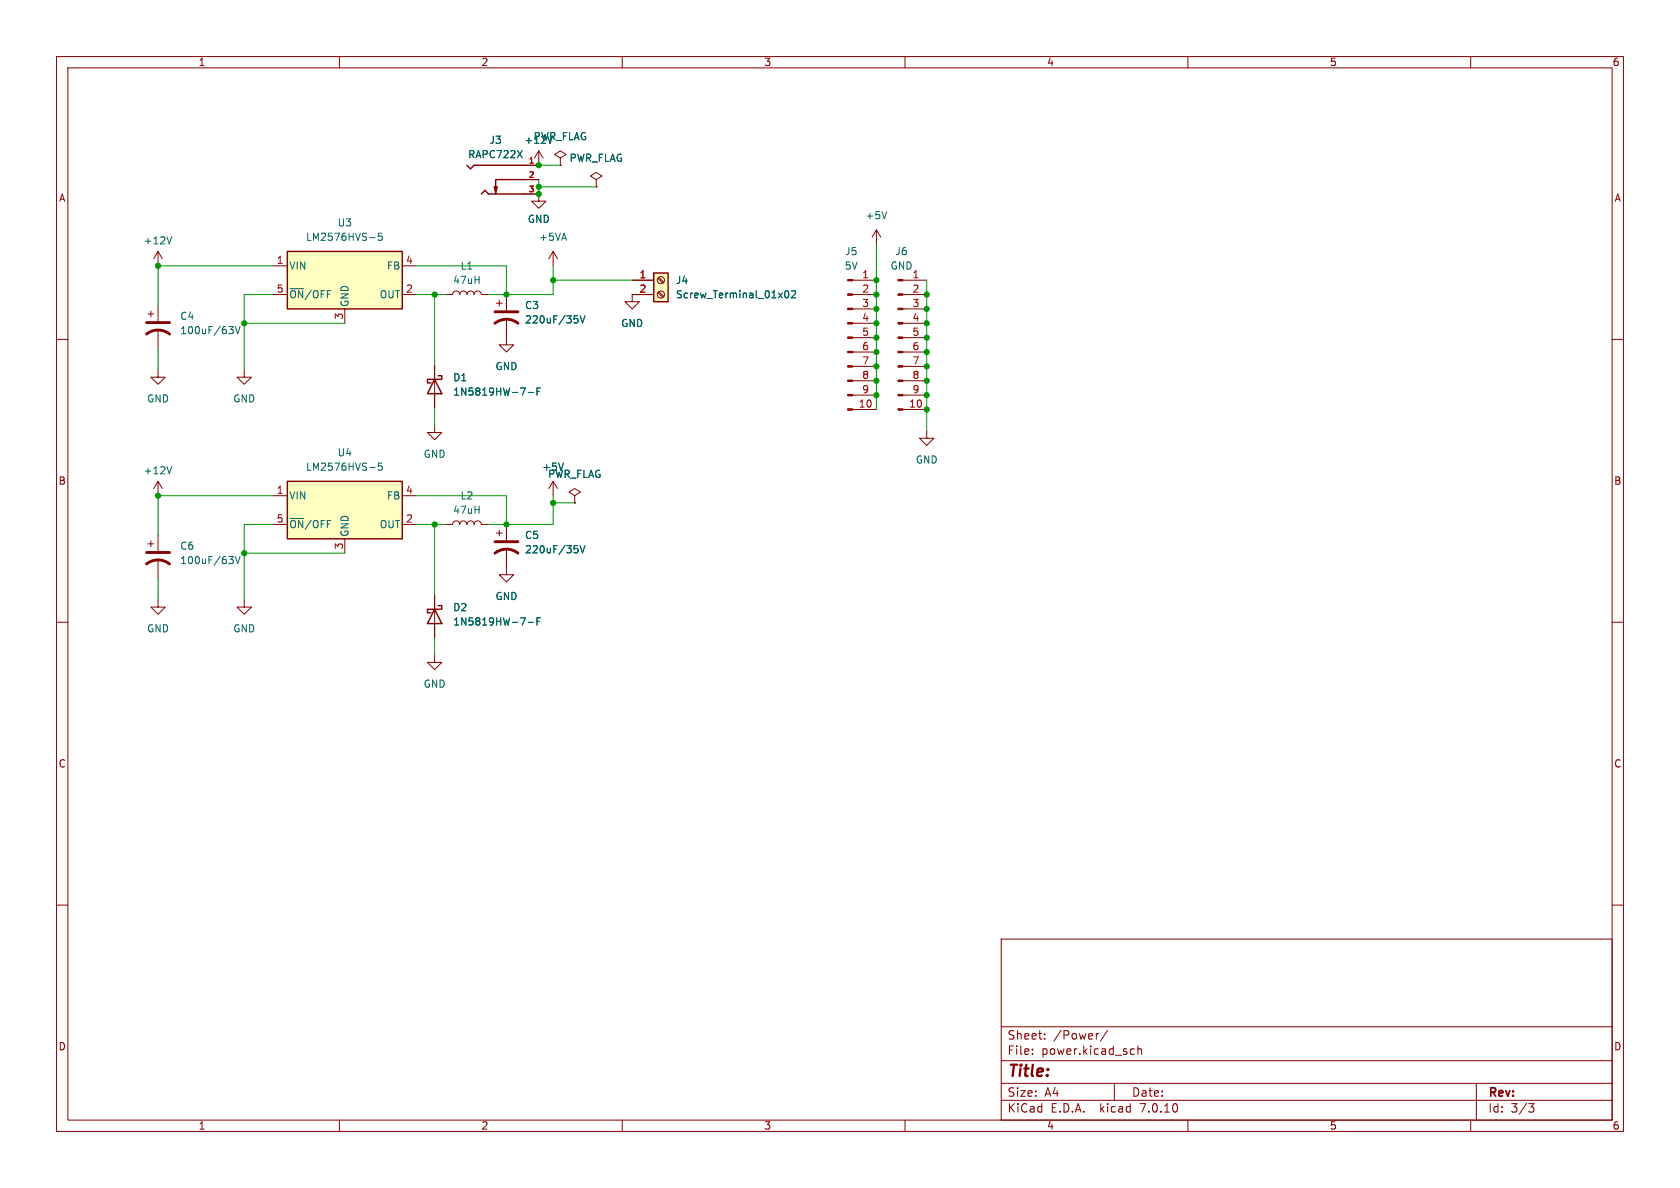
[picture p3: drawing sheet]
<svg xmlns="http://www.w3.org/2000/svg" width="297mm" height="210mm" viewBox="0 0 297 210" stroke-linecap="round" stroke-linejoin="round" font-family="sans-serif">
<g fill="none" stroke="#840000" stroke-width=".18">
<path d="M10 10h277v190h-277zM12 12h273v186h-273zM60 10v2M110 10v2M160 10v2M210 10v2M260 10v2M92.7 34.3h2.5v1.3h1.3l-1.3 1.2-1.2-1.2h1.2M92.7 31.8h2.5M95.2 26.7l-.7 1.2M95.2 26.7v2.5h-2.5M95.2 26.7l.8 1.2"/>
<path d="M99.1 27.9l1-.6-1-.6-1.1 .6 1.1 .6v1.3M99.1 29.2h.1M105.4 31.8l1-.7-1-.6-1 .6 1 .7v1.2M105.4 33h.1M10 60h2M26.2 55.5h1M26.7 55v1M27.9 44.5v2.5M27.9 54v2.8M27.9 58.3v3.3M27.9 44.5l-.7 1.2M27.9 44.5l.8 1.2"/>
<path d="M48.3 47h2.5M48.3 52.1h2.5M61 54.6v2.6M71.1 47h2.6M71.1 52.1h2.6M78.7 52.1h1.3a.64 .64 0 0 1 .6-.7 .64 .64 0 0 1 .7 .7 .64 .64 0 0 1 .6-.7 .64 .64 0 0 1 .6 .7 .64 .64 0 0 1 .7-.7 .64 .64 0 0 1 .6 .7 .64 .64 0 0 1 .7-.7 .64 .64 0 0 1 .6 .7h1.3M87.8 53.6h1M88.3 53.1v1M89.5 56.4v4.6h1.3l-1.3 1.2-1.2-1.2h1.2M89.5 52.1v2.8M97.8 44.5l-.8 1.2M97.8 44.5v2.5"/>
<path d="M97.8 44.5l.8 1.2M111.8 49.5h3.8M115.6 52.1h-3.8v1.2h1.2l-1.2 1.3-1.3-1.3h1.3M116.3 51.7l.9 .9M116.3 49.2l.9 .8M116.5 51.6l.8 .8M116.5 49l.8 .9M150.7 52.1h4.2M150.7 49.5h4.2M150.7 59.7h4.2M150.7 57.2h4.2M150.7 54.6h4.2"/>
<path d="M154.9 40.6l-.7 1.3M154.9 40.6v2.6M154.9 40.6l.8 1.3M159.6 52.1h4.2M159.6 49.5h4.2M159.6 59.7h4.2M159.6 57.2h4.2M159.6 54.6h4.2M285 60h2M27.9 65.4v1.3h1.3l-1.3 1.2-1.2-1.2h1.2M43.2 65.4v1.3h1.2l-1.2 1.2-1.3-1.2h1.3M76.8 75.2v1.3h1.3l-1.3 1.2-1.2-1.2h1.2"/>
<path d="M76.8 64.5v7.6M150.7 72.4h4.2M150.7 69.9h4.2M150.7 67.3h4.2M150.7 64.8h4.2M150.7 62.2h4.2M159.6 72.4h4.2M159.6 69.9h4.2M159.6 67.3h4.2M159.6 64.8h4.2M159.6 62.2h4.2M163.8 76.2v1.3h1.3l-1.3 1.2-1.2-1.2h1.2"/>
<path d="M26.2 96.1h1M26.7 95.6v1M27.9 85.1l-.7 1.3M27.9 85.1v2.5M27.9 94.6v2.8M27.9 98.9v3.3M27.9 85.1l.8 1.3M48.3 87.6h2.5M48.3 92.7h2.5M61 95.3v2.5M71.1 87.6h2.6M71.1 92.7h2.6"/>
<path d="M78.7 92.7h1.3a.64 .64 0 0 1 .6-.6 .64 .64 0 0 1 .7 .6 .64 .64 0 0 1 .6-.6 .64 .64 0 0 1 .6 .6 .64 .64 0 0 1 .7-.6 .64 .64 0 0 1 .6 .6 .64 .64 0 0 1 .7-.6 .64 .64 0 0 1 .6 .6h1.3M87.8 94.2h1M88.3 93.7v1M89.5 97v4.6h1.3l-1.3 1.3-1.2-1.3h1.2M89.5 92.7v2.8M97.8 85.1v2.5M97.8 85.1l-.8 1.3M97.8 85.1l.8 1.3M101.6 87.6l1-.6-1-.6-1 .6 1 .6v1.3M101.6 88.9h.1M10 110h2M27.9 106v1.3h1.3l-1.3 1.3-1.2-1.3h1.2"/>
<path d="M43.2 106v1.3h1.2l-1.2 1.3-1.3-1.3h1.3M76.8 115.8v1.3h1.3l-1.3 1.3-1.2-1.3h1.2M76.8 105.2v7.6M285 110h2M10 160h2M285 160h2M177 166h108v32h-108zM60 198v2M110 198v2M160 198v2M177 194.5h108M177 191.5h108"/>
<path d="M177 187.5h108M177 181.5h108M182.5 186.3v.1M182.5 185.5v.1M184.7 183.6v.1M184.7 182.8v.1M194.2 182.7l-.2 .1M195.8 182.1l-1.3 2M197 191.5v3M200.1 185.4l.4 .1M200.5 186.3l-.4 .1M201.2 185.5l.2-.1 .3 .1 .1 .9"/>
<path d="M201.2 184.9v1.5M210 198v2M260 198v2M261 191.5v6.5M270.2 195.1h1l-.5 .6 .4 .1 .1 .5-.3 .3h-.4"/>
<circle cx="116.8" cy="52.1" r=".63"/>
<circle cx="116.8" cy="49.5" r=".63"/>
</g>
<g fill="none" stroke="#006464" stroke-width=".18">
<path d="M91.5 26.6l.8 1.3M92.3 26.6l-.8 1.3M156.8 37.4l-.5 1.3M30.4 41.9l-.5 1.2M40.4 57.7h.8l-.4 .5M41 58.2l.2 .3v.3l-.2 .2M41.6 57.7l.4 1.3 .4-1.3M65.3 42h1M67.5 41.2h-.6v.6l.1-.1 .5 .1 .1 .1-.1 .5-.2 .1-.4-.1M101.5 55.8h.6M102 56.3l.2 .3v.3l-.2 .2M102.6 55.8l.4 1.3 .4-1.3"/>
<path d="M138.9 51.4h.1a.68 .68 0 0 1 .5 .6 .68 .68 0 0 1-.5 .6 .84 .84 0 0 1-.1-1.2zM139.9 51.5l.5-.1 .3 .3-.8 .9h.8M93.4 69.4h.9M94.9 69.2h.5M95.5 68.6h-.6v1.3M30.4 82.5l-.5 1.3M40.4 98.4h.8l-.4 .5M41 98.9l.2 .2v.3l-.2 .2M41.6 98.4l.4 1.2 .4-1.2M65.3 82.6h1M67.5 81.9h-.6v.6l.1-.2 .5 .1 .1 .2-.1 .4-.2 .1-.4-.1M99.6 81.9l-.4 1.2"/>
<path d="M101.5 96.5h.6M102 96.9l.2 .3v.3l-.2 .2M102.6 96.5l.4 1.2 .4-1.2M93.4 110h.9M94.9 109.8h.5M95.5 109.2h-.6v1.3"/>
</g>
<path d="M25.9 59.1a3.3 3.3 0 0 1 4.1 0M25.9 57h4.1M87.5 57.2a3.3 3.3 0 0 1 4.1 0M87.5 55.1h4.1M25.9 99.7a3.3 3.3 0 0 1 4.1 0M25.9 97.7h4.1M87.5 97.8a3.3 3.3 0 0 1 4.1 0M87.5 95.8h4.1" fill="none" stroke="#840000" stroke-width=".51"/>
<path d="M82.5 29.2l.7 .6 .6-.6h8.9M85.1 34.3l.6-.6 .7 .6h6.3M92.7 31.8h-5.1v2.5M50.8 44.5h20.3v10.1h-20.3zM115.6 48.3h2.5v5h-2.5zM76.8 67.1l1.3 2.5h-2.5zM77.5 66.4h.6v.7h-2.5v.6h.6M50.8 85.1h20.3v10.2h-20.3zM76.8 107.7l1.3 2.5h-2.5zM77.5 107.1h.6v.6h-2.5v.6h.6" fill="none" stroke="#840000" stroke-width=".25"/>
<path d="M87.4 33h.5l-.3 1z" fill="#840000" stroke="#840000" stroke-width=".25"/>
<g fill="#ffffc2" stroke="#ffffc2" stroke-width=".18">
<path d="M50.8 44.5h20.3v10.1h-20.3z"/>
<path d="M115.6 48.3h2.5v5h-2.5z"/>
<path d="M50.8 85.1h20.3v10.2h-20.3z"/>
</g>
<g fill="#840000" stroke="#840000" stroke-width=".18">
<path d="M158.7 72.3h.9v.2h-.9z"/>
<path d="M158.7 69.7h.9v.3h-.9z"/>
<path d="M158.7 67.2h.9v.2h-.9z"/>
<path d="M158.7 64.6h.9v.3h-.9z"/>
<path d="M158.7 62.1h.9v.3h-.9z"/>
<path d="M158.7 59.6h.9v.2h-.9z"/>
<path d="M158.7 57h.9v.3h-.9z"/>
<path d="M158.7 54.5h.9v.2h-.9z"/>
<path d="M158.7 51.9h.9v.3h-.9z"/>
<path d="M158.7 49.4h.9v.3h-.9z"/>
<path d="M149.9 72.3h.8v.2h-.8z"/>
<path d="M149.9 69.7h.8v.3h-.8z"/>
<path d="M149.9 67.2h.8v.2h-.8z"/>
<path d="M149.9 64.6h.8v.3h-.8z"/>
<path d="M149.9 62.1h.8v.3h-.8z"/>
<path d="M149.9 59.6h.8v.2h-.8z"/>
<path d="M149.9 57h.8v.3h-.8z"/>
<path d="M149.9 54.5h.8v.2h-.8z"/>
<path d="M149.9 51.9h.8v.3h-.8z"/>
<path d="M149.9 49.4h.8v.3h-.8z"/>
</g>
<g fill="none" stroke="#009600" stroke-width=".18">
<path d="M95.2 33h10.2M95.2 31.8v2.5M95.2 29.2h3.9M43.2 57.2h17.8M48.3 52.1h-5.1v13.3M48.3 47h-20.4v7M73.7 47h15.8v5.1M73.7 52.1h5M76.8 52.1v12.4M97.8 47v5.1h-11.4M97.8 49.5h14M154.9 43.2v29.2"/>
<path d="M163.8 49.5v26.7M27.9 61.6v3.8M76.8 72.1v3.1M43.2 97.8h17.8M48.3 92.7h-5.1v13.3M48.3 87.6h-20.4v7M73.7 92.7h5M73.7 87.6h15.8v5.1M76.8 92.7v12.5M97.8 87.6v5.1h-11.4M97.8 88.9h3.8M27.9 102.2v3.8"/>
<path d="M76.8 112.8v3"/>
</g>
<g fill="#009600" stroke="#009600" stroke-width=".18">
<circle cx="43.2" cy="57.2" r=".46"/>
<circle cx="43.2" cy="97.8" r=".46"/>
<circle cx="27.9" cy="87.6" r=".46"/>
<circle cx="27.9" cy="47" r=".46"/>
<circle cx="154.9" cy="57.2" r=".46"/>
<circle cx="154.9" cy="62.2" r=".46"/>
<circle cx="154.9" cy="64.8" r=".46"/>
<circle cx="154.9" cy="59.7" r=".46"/>
<circle cx="97.8" cy="49.5" r=".46"/>
<circle cx="95.2" cy="34.3" r=".46"/>
<circle cx="95.2" cy="33" r=".46"/>
<circle cx="95.2" cy="29.2" r=".46"/>
<circle cx="76.8" cy="92.7" r=".46"/>
<circle cx="89.5" cy="52.1" r=".46"/>
<circle cx="97.8" cy="88.9" r=".46"/>
<circle cx="89.5" cy="92.7" r=".46"/>
<circle cx="76.8" cy="52.1" r=".46"/>
<circle cx="154.9" cy="69.9" r=".46"/>
<circle cx="154.9" cy="67.3" r=".46"/>
<circle cx="163.8" cy="64.8" r=".46"/>
<circle cx="163.8" cy="62.2" r=".46"/>
<circle cx="163.8" cy="52.1" r=".46"/>
<circle cx="163.8" cy="54.6" r=".46"/>
<circle cx="163.8" cy="69.9" r=".46"/>
<circle cx="163.8" cy="67.3" r=".46"/>
<circle cx="163.8" cy="72.4" r=".46"/>
<circle cx="154.9" cy="52.1" r=".46"/>
<circle cx="154.9" cy="54.6" r=".46"/>
<circle cx="154.9" cy="49.5" r=".46"/>
<circle cx="163.8" cy="57.2" r=".46"/>
<circle cx="163.8" cy="59.7" r=".46"/>
</g>
<text font-size="2.8" fill="#840000" x="178" y="190.9">Title:</text>
<g font-size="2.1" fill="#840000">
<text x="178" y="184">Sheet:</text>
<text x="186.2" y="184">/Power/</text>
<text x="178" y="186.7">File:</text>
<text x="184.1" y="186.7">power.kicad_sch</text>
<text x="178" y="196.9">KiCad</text>
<text x="178" y="194.1">Size:</text>
<text x="184.7" y="194.1">A4</text>
<text x="185.7" y="196.9">E.D.A.</text>
<text x="194.6" y="196.9">kicad</text>
<text x="200" y="194.1">Date:</text>
<text x="201.8" y="196.9">7.0.10</text>
<text x="263" y="194.3">Rev:</text>
<text x="263" y="196.9">Id:</text>
<text x="267.1" y="196.9">3/3</text>
</g>
<g font-size="1.8" fill="#840000">
<text x="35" y="11.9">1</text>
<text x="85" y="11.9">2</text>
<text x="135" y="11.9">3</text>
<text x="185" y="11.9">4</text>
<text x="235" y="11.9">5</text>
<text x="285" y="11.9">6</text>
<text x="10.3" y="35.9">A</text>
<text x="285.3" y="35.9">A</text>
<text x="10.3" y="85.9">B</text>
<text x="285.3" y="85.9">B</text>
<text x="10.3" y="135.9">C</text>
<text x="285.3" y="135.9">C</text>
<text x="10.3" y="185.9">D</text>
<text x="285.3" y="185.9">D</text>
<text x="35" y="199.9">1</text>
<text x="85" y="199.9">2</text>
<text x="135" y="199.9">3</text>
<text x="185" y="199.9">4</text>
<text x="235" y="199.9">5</text>
<text x="285" y="199.9">6</text>
</g>
<g font-size="1.8" fill="#006464">
<text x="82.7" y="28.2">RAPC722X</text>
<text x="86.4" y="25.6">J3</text>
<text x="92.6" y="25.6">+12V</text>
<text x="94.2" y="25">PWR_FLAG</text>
<text x="100.6" y="28.8">PWR_FLAG</text>
<text x="59.6" y="40.2">U3</text>
<text x="93.2" y="39.6">GND</text>
<text x="152.9" y="39">+5V</text>
<text x="25.3" y="43.4">+12V</text>
<text x="51.1" y="47.9">VIN</text>
<text x="54" y="42.8">LM2576HVS-5</text>
<text x="68.3" y="47.9">FB</text>
<text x="81.3" y="47.9">L1</text>
<text x="95.2" y="42.8">+5VA</text>
<text x="149.2" y="47.9">5V</text>
<text x="149.3" y="45.3">J5</text>
<text x="157.3" y="47.9">GND</text>
<text x="158.2" y="45.3">J6</text>
<text x="51.1" y="52.9">~{ON}/OFF</text>
<text x="67" y="52.9">OUT</text>
<text x="80" y="50.4">47uH</text>
<text x="119.4" y="50.4">J4</text>
<text x="119.4" y="52.9">Screw_Terminal_01x02</text>
<text x="31.8" y="56.7">C4</text>
<text x="31.8" y="59.3">100uF/63V</text>
<text x="61.8" y="54.4" transform="rotate(-90 61.8 54.4)">GND</text>
<text x="92.7" y="54.8">C3</text>
<text x="92.7" y="57.4">220uF/35V</text>
<text x="109.7" y="58">GND</text>
<text x="87.5" y="65.6">GND</text>
<text x="25.9" y="71.3">GND</text>
<text x="41.1" y="71.3">GND</text>
<text x="80" y="67.6">D1</text>
<text x="80" y="70.1">1N5819HW-7-F</text>
<text x="54" y="83.4">LM2576HVS-5</text>
<text x="59.6" y="80.9">U4</text>
<text x="74.8" y="81.1">GND</text>
<text x="95.8" y="83.4">+5V</text>
<text x="161.8" y="82.1">GND</text>
<text x="25.3" y="84">+12V</text>
<text x="51.1" y="88.5">VIN</text>
<text x="68.3" y="88.5">FB</text>
<text x="81.3" y="88.5">L2</text>
<text x="96.8" y="84.7">PWR_FLAG</text>
<text x="51.1" y="93.6">~{ON}/OFF</text>
<text x="61.8" y="95" transform="rotate(-90 61.8 95)">GND</text>
<text x="67" y="93.6">OUT</text>
<text x="80" y="91">47uH</text>
<text x="92.7" y="95.5">C5</text>
<text x="31.8" y="97.4">C6</text>
<text x="31.8" y="99.9">100uF/63V</text>
<text x="92.7" y="98">220uF/35V</text>
<text x="87.5" y="106.3">GND</text>
<text x="25.9" y="112">GND</text>
<text x="41.1" y="112">GND</text>
<text x="80" y="108.2">D2</text>
<text x="80" y="110.8">1N5819HW-7-F</text>
<text x="74.8" y="121.8">GND</text>
</g>
<g font-size="1.8" fill="#a90000">
<text x="48.8" y="46.7">1</text>
<text x="71.7" y="46.7">4</text>
<text x="48.8" y="51.8">5</text>
<text x="71.7" y="51.8">2</text>
<text x="113" y="49.3">1</text>
<text x="113" y="51.8">2</text>
<text x="152.3" y="49.3">1</text>
<text x="152.3" y="51.8">2</text>
<text x="161.2" y="49.3">1</text>
<text x="161.2" y="51.8">2</text>
<text x="60.7" y="56.6" transform="rotate(-90 60.7 56.6)">3</text>
<text x="152.3" y="54.4">3</text>
<text x="152.3" y="56.9">4</text>
<text x="152.3" y="59.4">5</text>
<text x="161.2" y="54.4">3</text>
<text x="161.2" y="56.9">4</text>
<text x="161.2" y="59.4">5</text>
<text x="152.3" y="62">6</text>
<text x="152.3" y="64.5">7</text>
<text x="161.2" y="62">6</text>
<text x="161.2" y="64.5">7</text>
<text x="152.3" y="67.1">8</text>
<text x="152.3" y="69.6">9</text>
<text x="161.2" y="67.1">8</text>
<text x="161.2" y="69.6">9</text>
<text x="151.7" y="72.1">10</text>
<text x="160.6" y="72.1">10</text>
<text x="48.8" y="87.4">1</text>
<text x="71.7" y="87.4">4</text>
<text x="48.8" y="92.5">5</text>
<text x="71.7" y="92.5">2</text>
<text x="60.7" y="97.2" transform="rotate(-90 60.7 97.2)">3</text>
</g>
<g font-size="1.4" fill="#a90000">
<text x="93.4" y="29">1</text>
<text x="93.4" y="31.5">2</text>
<text x="93.4" y="34">3</text>
</g>
</svg>
